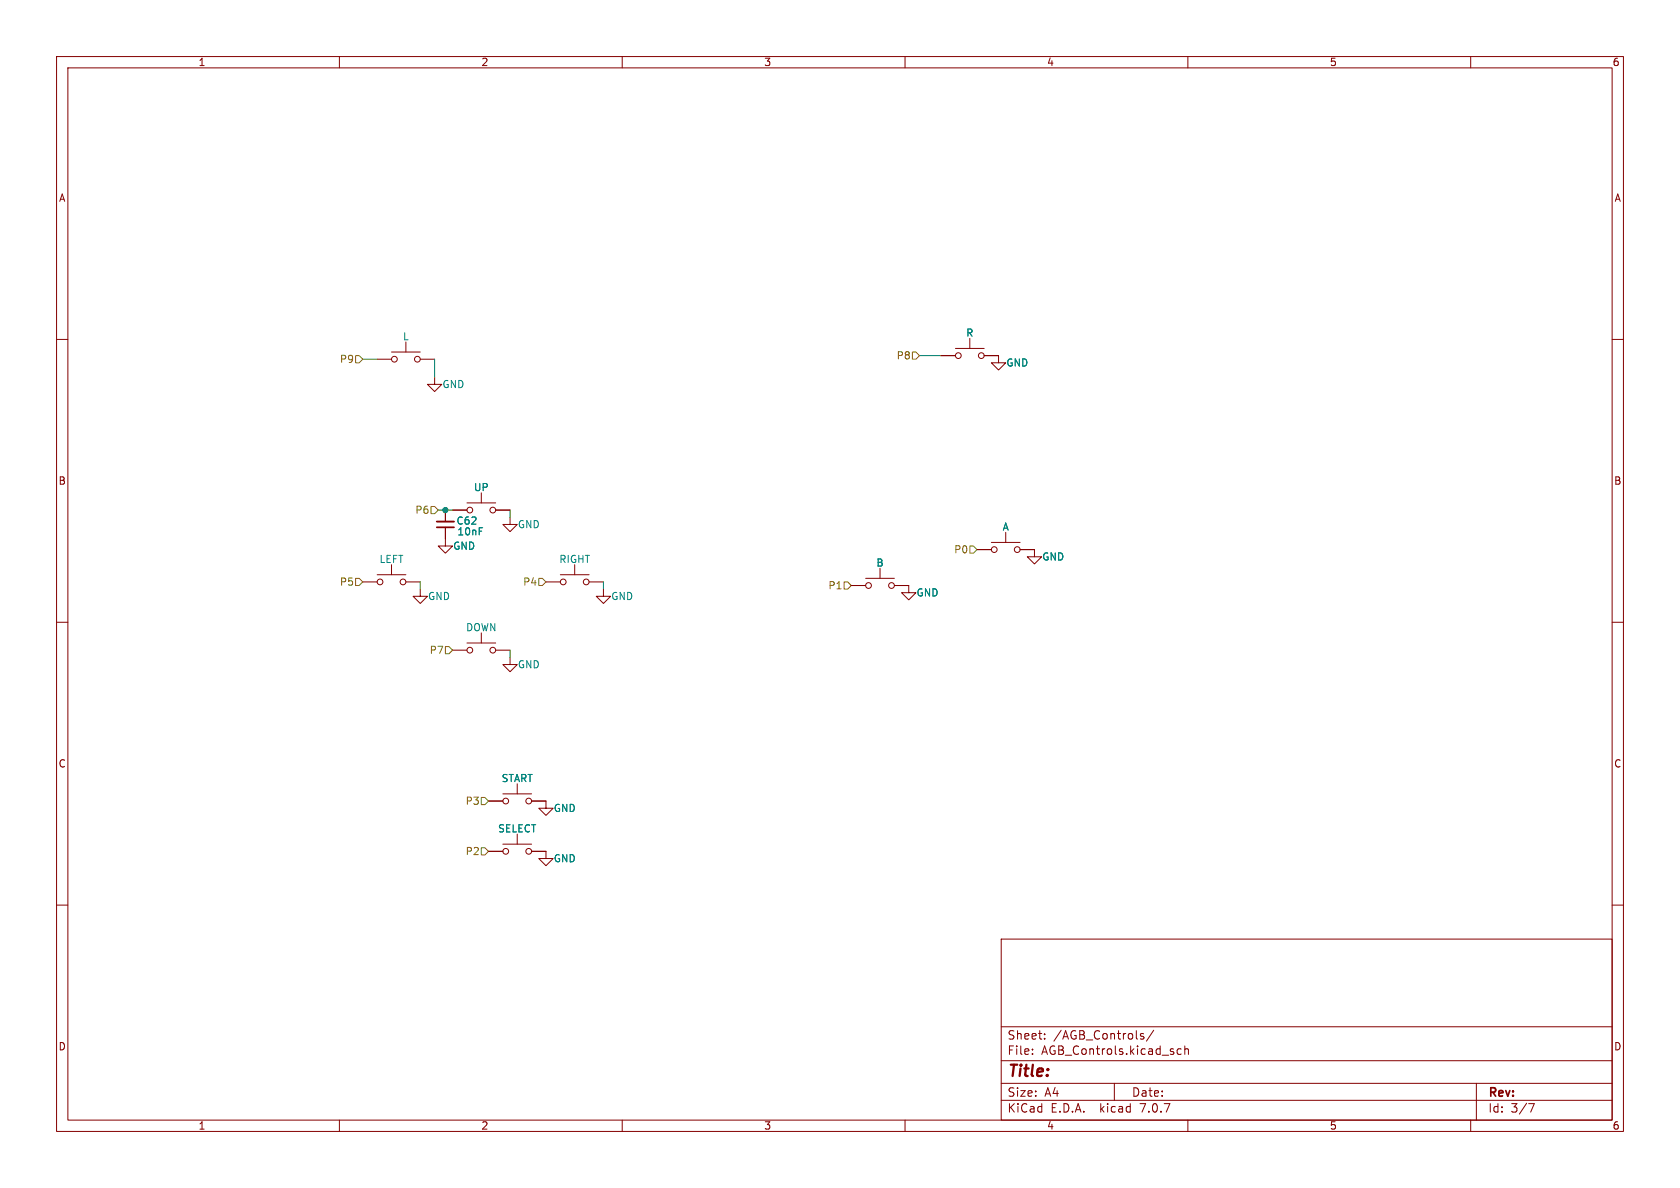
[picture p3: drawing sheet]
<svg xmlns="http://www.w3.org/2000/svg" width="297mm" height="210mm" viewBox="0 0 297 210" stroke-linecap="round" stroke-linejoin="round" font-family="sans-serif">
<g fill="none" stroke="#840000" stroke-width=".18">
<path d="M10 10h277v190h-277zM12 12h273v186h-273zM60 10v2M110 10v2M160 10v2M210 10v2M260 10v2M10 60h2M171.4 59.8v1.8M285 60h2M66.7 63.5h2.5M69.2 62.2h5.1"/>
<path d="M71.8 60.5v1.7M74.3 63.5h2.5M76.8 66.7v1.2h1.3l-1.3 1.3-1.2-1.3h1.2M166.4 62.9h2.5M168.9 61.6h5.1M174 62.9h2.5v1.2h1.3l-1.3 1.3-1.2-1.3h1.2M69.2 99.8v1.8M78.7 93.2v3.3h1.3l-1.3 1.3-1.2-1.3h1.2M78.7 90.2v2M80 90.2h2.5M82.5 88.9h5.1M85.1 87.1v1.8"/>
<path d="M87.6 90.2h2.6M90.2 91.4v1.3h1.2l-1.2 1.3-1.3-1.3h1.3M101.6 99.8v1.8M172.7 97.2h2.6M175.3 95.9h5M177.8 94.1v1.8M180.3 97.2h2.6v1.2h1.2l-1.2 1.3-1.3-1.3h1.3M10 110h2M64.1 102.9h2.6M66.7 101.6h5.1M71.8 102.9h2.5M74.3 104.1v1.3h1.3l-1.3 1.3-1.3-1.3h1.3"/>
<path d="M80 114.9h2.5M82.5 113.7h5.1M85.1 111.9v1.8M87.6 114.9h2.6M90.2 116.2v1.3h1.2l-1.2 1.2-1.3-1.2h1.3M96.5 102.9h2.6M99.1 101.6h5M104.1 102.9h2.6M106.7 104.1v1.3h1.2l-1.2 1.3-1.3-1.3h1.3M150.5 103.5h2.5M153 102.2h5.1M155.6 100.5v1.7"/>
<path d="M158.1 103.5h2.6v1.3h1.2l-1.2 1.2-1.3-1.2h1.3M285 110h2M91.4 138.6v1.7M10 160h2M86.4 150.5h2.5M86.4 141.6h2.5M88.9 149.2h5.1M88.9 140.3h5.1M91.4 147.4v1.8M94 141.6h2.5v1.3h1.3l-1.3 1.2-1.3-1.2h1.3M94 150.5h2.5v1.3h1.3l-1.3 1.2-1.3-1.2h1.3M285 160h2"/>
<path d="M177 166h108v32h-108zM60 198v2M110 198v2M160 198v2M177 194.5h108M177 191.5h108M177 187.5h108M177 181.5h108M182.5 186.3v.1M182.5 185.5v.1M184.7 183.6v.1M184.7 182.8v.1"/>
<path d="M197 191.5v3M202.2 182.8l-.4-.1-.2 .2 .1 .2 .5 .2v.3h-.6M204 182.1l-1.3 2M208.8 185.5l-.4-.1-.3 .3v.4l.1 .2h.6M209.5 185.5l.2-.1 .3 .1 .1 .9M209.5 184.9v1.5M210 198v2M260 198v2M261 191.5v6.5M270.2 195.1h1l-.6 1.5"/>
<circle cx="69.7" cy="63.5" r=".51"/>
<circle cx="73.8" cy="63.5" r=".51"/>
<circle cx="169.4" cy="62.9" r=".51"/>
<circle cx="173.5" cy="62.9" r=".51"/>
<circle cx="83.1" cy="90.2" r=".51"/>
<circle cx="87.1" cy="90.2" r=".51"/>
<circle cx="175.8" cy="97.2" r=".51"/>
<circle cx="179.8" cy="97.2" r=".51"/>
<circle cx="67.2" cy="102.9" r=".51"/>
<circle cx="71.2" cy="102.9" r=".51"/>
<circle cx="83.1" cy="114.9" r=".51"/>
<circle cx="87.1" cy="114.9" r=".51"/>
<circle cx="99.6" cy="102.9" r=".51"/>
<circle cx="103.6" cy="102.9" r=".51"/>
<circle cx="153.5" cy="103.5" r=".51"/>
<circle cx="157.6" cy="103.5" r=".51"/>
<circle cx="89.4" cy="141.6" r=".51"/>
<circle cx="89.4" cy="150.5" r=".51"/>
<circle cx="93.5" cy="141.6" r=".51"/>
<circle cx="93.5" cy="150.5" r=".51"/>
</g>
<path d="M77.2 92.2h3.1" fill="none" stroke="#840000" stroke-width=".33"/>
<path d="M77.2 93.2h3.1" fill="none" stroke="#840000" stroke-width=".3"/>
<path d="M62.9 62.9h.6l.6 .6-.6 .6h-.6zM161.3 62.2h.6l.7 .7-.7 .6h-.6zM76.2 89.5h.6l.7 .7-.7 .6h-.6zM171.4 96.5h.7l.6 .7-.6 .6h-.7zM62.9 102.2h.6l.6 .7-.6 .6h-.6zM78.7 114.3h.7l.6 .6-.6 .7h-.7zM95.2 102.2h.7l.6 .7-.6 .6h-.7zM149.2 102.9h.7l.6 .6-.6 .6h-.7zM85.1 141h.6l.7 .6-.7 .6h-.6zM85.1 149.9h.6l.7 .6-.7 .6h-.6z" fill="none" stroke="#848400" stroke-width=".18"/>
<path d="M64.1 63.5h2.6M76.8 63.5v3.2M162.6 62.9h3.8M77.5 90.2h2.5M90.2 90.2v1.2M74.3 102.9v1.2M90.2 114.9v1.3M106.7 102.9v1.2" fill="none" stroke="#008400" stroke-width=".18"/>
<circle cx="78.7" cy="90.2" r=".46" fill="#008400" stroke="#008400" stroke-width=".18"/>
<text font-size="2.8" fill="#840000" x="178" y="190.9">Title:</text>
<g font-size="2.1" fill="#840000">
<text x="178" y="184">Sheet:</text>
<text x="186.2" y="184">/AGB_Controls/</text>
<text x="178" y="186.7">File:</text>
<text x="184.1" y="186.7">AGB_Controls.kicad_sch</text>
<text x="178" y="196.9">KiCad</text>
<text x="178" y="194.1">Size:</text>
<text x="184.7" y="194.1">A4</text>
<text x="185.7" y="196.9">E.D.A.</text>
<text x="194.6" y="196.9">kicad</text>
<text x="200" y="194.1">Date:</text>
<text x="201.8" y="196.9">7.0.7</text>
<text x="263" y="194.3">Rev:</text>
<text x="263" y="196.9">Id:</text>
<text x="267.1" y="196.9">3/7</text>
</g>
<g font-size="1.8" fill="#840000">
<text x="35" y="11.9">1</text>
<text x="85" y="11.9">2</text>
<text x="135" y="11.9">3</text>
<text x="185" y="11.9">4</text>
<text x="235" y="11.9">5</text>
<text x="285" y="11.9">6</text>
<text x="10.3" y="35.9">A</text>
<text x="285.3" y="35.9">A</text>
<text x="10.3" y="85.9">B</text>
<text x="285.3" y="85.9">B</text>
<text x="10.3" y="135.9">C</text>
<text x="285.3" y="135.9">C</text>
<text x="10.3" y="185.9">D</text>
<text x="285.3" y="185.9">D</text>
<text x="35" y="199.9">1</text>
<text x="85" y="199.9">2</text>
<text x="135" y="199.9">3</text>
<text x="185" y="199.9">4</text>
<text x="235" y="199.9">5</text>
<text x="285" y="199.9">6</text>
</g>
<g font-size="1.8" fill="#008484">
<text x="170.7" y="59.7">R</text>
<text x="71.1" y="60.4">L</text>
<text x="177.8" y="65">GND</text>
<text x="78.1" y="68.8">GND</text>
<text x="83.7" y="87">UP</text>
<text x="80.6" y="92.9">C62</text>
<text x="80.8" y="94.8">10nF</text>
<text x="91.4" y="93.6">GND</text>
<text x="177.2" y="94">A</text>
<text x="67" y="99.7">LEFT</text>
<text x="80" y="97.4">GND</text>
<text x="98.8" y="99.7">RIGHT</text>
<text x="154.8" y="100.4">B</text>
<text x="184.2" y="99.3">GND</text>
<text x="75.6" y="106.3">GND</text>
<text x="108" y="106.3">GND</text>
<text x="161.9" y="105.6">GND</text>
<text x="82.3" y="111.8">DOWN</text>
<text x="91.4" y="118.3">GND</text>
<text x="88.6" y="138.5">START</text>
<text x="97.8" y="143.7">GND</text>
<text x="88" y="147.3">SELECT</text>
<text x="97.8" y="152.6">GND</text>
</g>
<g font-size="1.8" fill="#848400">
<text x="60" y="64.4">P9</text>
<text x="158.4" y="63.7">P8</text>
<text x="73.3" y="91">P6</text>
<text x="168.6" y="98">P0</text>
<text x="60" y="103.7">P5</text>
<text x="92.4" y="103.7">P4</text>
<text x="146.4" y="104.4">P1</text>
<text x="75.9" y="115.8">P7</text>
<text x="82.2" y="142.5">P3</text>
<text x="82.2" y="151.4">P2</text>
</g>
</svg>
